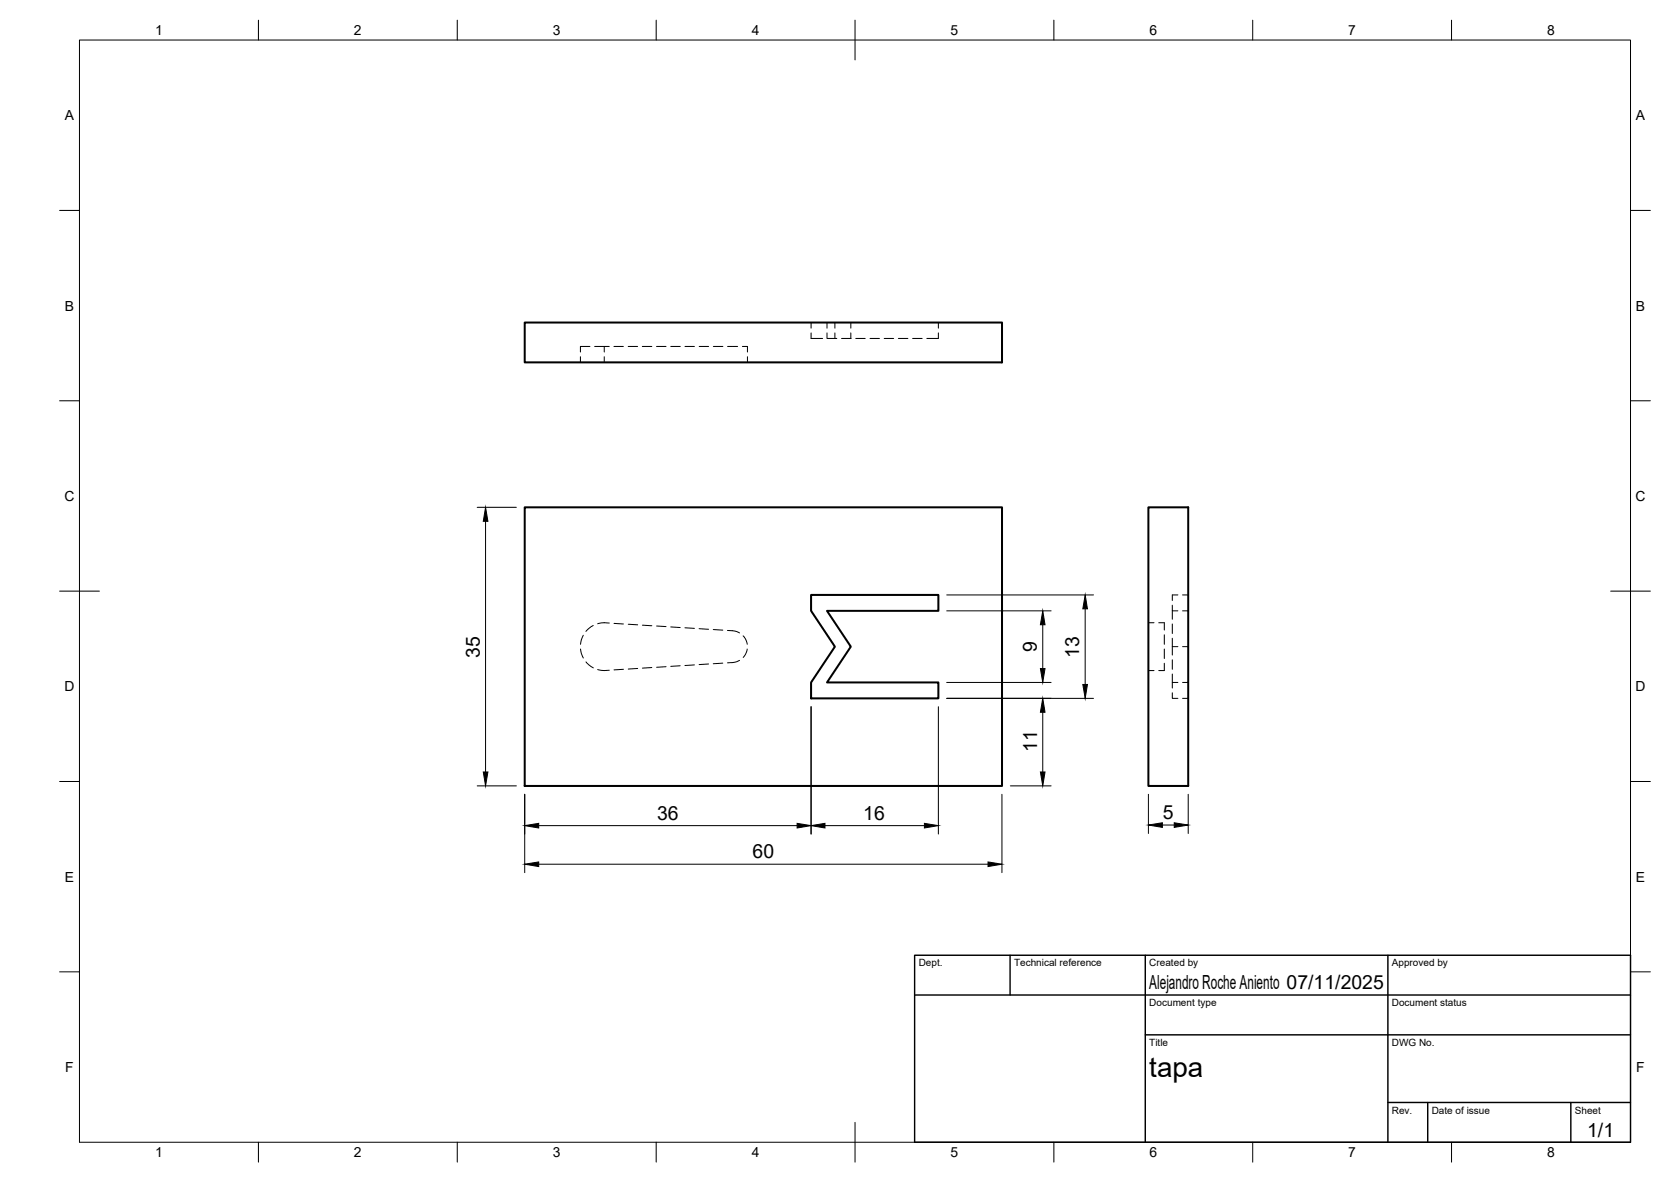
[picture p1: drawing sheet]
<svg xmlns="http://www.w3.org/2000/svg" width="420mm" height="297mm" viewBox="0 0 420 297" stroke-linecap="round" stroke-linejoin="round" font-family="sans-serif">
<!-- layer: Visible -->
<path d="M131.9 81.1h120v10h-120zM131.9 127.5h120v70h-120zM288.8 127.5h10v70h-10zM203.9 149.5h32v4h-28l6 9-6 9h28v4h-32v-4l6-9-6-9z" fill="none" stroke="#000" stroke-width=".51"/>
<!-- layer: Hidden -->
<g fill="none" stroke="#000" stroke-width=".25">
<path d="M145.9 89.6v1.5M148.3 87.1h-2.4v1.4M149.5 87.1h2.4M151.9 89.6v1.5M153.2 87.1h-1.3v1.4M154.4 87.1h2.3M157.9 87.1h2.4M161.5 87.1h2.4M165.1 87.1h2.4M168.7 87.1h2.3M172.2 87.1h2.4M175.8 87.1h2.4"/>
<path d="M179.4 87.1h2.4M182.9 87.1h2.6M186.7 87.1h1.2v1.4M187.9 89.6v1.5M203.9 81.1v1.4M203.9 83.7v1.4h2.9M207.9 81.1v1.4M207.9 83.7v1.4M208 85.1h2.4M209.9 81.1v1.4M209.9 83.7v1.4M211.6 85.1h2.4"/>
<path d="M213.9 81.1v1.4M213.9 83.7v1.4M215.2 85.1h2.4M218.8 85.1h2.3M222.3 85.1h2.4M225.9 85.1h2.4M229.5 85.1h2.4M235.9 81.1v1.4M235.9 83.7v1.4h-2.9M146.7 159.6l-.5 1.2-.2 1.1M149.2 157.2l-1.9 1.5M153.2 156.6l-1.3-.1-1.6 .2"/>
<path d="M154.4 156.7l2.4 .1M158 156.9l2.3 .1M161.5 157.1l2.4 .2M165.1 157.3l2.4 .2M168.7 157.6l2.3 .1M172.2 157.8l2.4 .1M175.8 158l2.4 .1M179.3 158.2l2.4 .2M182.9 158.4a5.3 5.3 0 0 1 3 .7M186.9 159.8l.6 .8 .4 1.3M288.8 156.5h1.4M291.4 156.5h1.4v1.8"/>
<path d="M292.8 159.5v2.4M294.8 152.1v1.4h1.4M294.8 153.5v2.1M294.8 156.8v2.4M296.2 149.5h-1.4v1.4M297.3 149.5h1.5M297.3 153.5h1.5M146 163.1l.2 1.1 .5 1.2M147.3 166.3l1.9 1.5M150.3 168.3l1.6 .2 1.3-.1M156.8 168.2l-2.4 .1M160.3 168l-2.3 .1"/>
<path d="M163.9 167.8l-2.4 .1M167.5 167.5l-2.4 .2M171 167.3l-2.3 .2M174.6 167.1l-2.4 .1M178.2 166.9l-2.4 .1M181.7 166.7l-2.4 .1M185.9 166h-.1a5.3 5.3 0 0 1-2.9 .6M187.9 163.1l-.4 1.3-.6 .8M288.8 168.5h1.4M292.8 163.1v2.4M292.8 166.7v1.8h-1.4M294.8 160.4v2.1h1.4"/>
<path d="M294.8 169.4v2.1h1.4M294.8 174.1v1.4h1.4M294.8 162.5v2.1M294.8 165.8v2.4M294.8 171.5v1.4M297.3 162.5h1.5M297.3 171.5h1.5M297.3 175.5h1.5"/>
</g>
<!-- layer: BORDER -->
<g fill="none" stroke="#000" stroke-width=".25">
<path d="M20 10.1h390v276.9h-390zM65 5.1v5M115 5.1v5M165 5.1v5M215 5.1v10M265 5.1v5M315 5.1v5M365 5.1v5M15 52.9h5M410 52.9h5M15 100.7h5M410 100.7h5"/>
<path d="M15 148.6h10M405 148.6h10M15 196.4h5M410 196.4h5M15 244.2h5M410 244.2h5M65 287v5M115 287v5M165 287v5M215 282.1v9.9M265 287v5M315 287v5"/>
<path d="M365 287v5"/>
</g>
<!-- layer: TITLEBLOCK -->
<path d="M230 240.1h180v46.9h-180zM230 250h180M254 240.1v9.9M288 240.1v46.9M349 240.1v46.9M288 260.1h122M349 277.1h61M359 277.1v9.9M395 277.1v9.9" fill="none" stroke="#000" stroke-width=".36"/>
<!-- layer: FD_Dimensions -->
<g fill="none" stroke="#000" stroke-width=".25">
<path d="M120 127.5h9.8M122.1 131v63M238 149.5h37M238 153.5h26.3M262.2 157v11M272.9 153v19M203.9 177.6v32M235.9 177.6v32M238 175.5h37M238 171.5h26.3M262.2 179v15M120 197.5h9.8"/>
<path d="M131.9 199.6v19.7M251.9 199.6v19.7M254 197.5h10.3M288.8 199.6v9.9M298.8 199.6v9.9M135.4 217.2h113M135.4 207.5h65M207.4 207.5h25M292.3 207.3h3"/>
</g>
<g fill="#000" stroke="#000" stroke-width=".25">
<path d="M122.1 127.5l.6 3.5h-1.2zM262.2 153.5l.6 3.5h-1.2zM272.9 149.5l.5 3.5h-1.1zM262.2 175.5l.6 3.5h-1.2zM261.6 168h1.2l-.6 3.5zM272.3 172h1.1l-.5 3.5zM121.5 194h1.2l-.6 3.5zM261.6 194h1.2l-.6 3.5zM131.9 217.2l3.5-.6v1.2zM131.9 207.5l3.5-.6v1.2zM200.4 206.9l3.5 .6-3.5 .6zM203.9 207.5l3.5-.6v1.2z"/>
<path d="M232.4 206.9l3.5 .6-3.5 .6zM248.4 216.6l3.5 .6-3.5 .6zM288.8 207.3l3.5-.5v1.1zM295.3 206.8l3.5 .5-3.5 .6z"/>
</g>
<text font-size="7" x="289" y="270.6">tapa</text>
<g font-size="4.9">
<text x="120.6" y="165.2" transform="rotate(-90 120.6 165.2)">35</text>
<text x="260.7" y="163.9" transform="rotate(-90 260.7 163.9)">9</text>
<text x="271.4" y="165.4" transform="rotate(-90 271.4 165.4)">13</text>
<text x="260.8" y="189" transform="rotate(-90 260.8 189)">11</text>
<text x="165.2" y="206">36</text>
<text x="217.1" y="206">16</text>
<text x="292.4" y="205.9">5</text>
<text x="189.3" y="215.7">60</text>
<text x="289" y="248.5">Alejandro Roche Aniento 07/11/2025</text>
<text x="399.1" y="285.7">1/1</text>
</g>
<g font-size="3.5">
<text x="39" y="8.8">1</text>
<text x="89" y="8.8">2</text>
<text x="139" y="8.8">3</text>
<text x="189" y="8.8">4</text>
<text x="239" y="8.8">5</text>
<text x="289" y="8.8">6</text>
<text x="339" y="8.8">7</text>
<text x="389" y="8.8">8</text>
<text x="16.3" y="30.2">A</text>
<text x="411.3" y="30.2">A</text>
<text x="16.3" y="78">B</text>
<text x="411.3" y="78">B</text>
<text x="16.2" y="125.9">C</text>
<text x="411.2" y="125.9">C</text>
<text x="16.2" y="173.7">D</text>
<text x="411.2" y="173.7">D</text>
<text x="16.3" y="221.6">E</text>
<text x="411.3" y="221.6">E</text>
<text x="16.4" y="269.4">F</text>
<text x="411.4" y="269.4">F</text>
<text x="39" y="290.8">1</text>
<text x="89" y="290.8">2</text>
<text x="139" y="290.8">3</text>
<text x="189" y="290.8">4</text>
<text x="239" y="290.8">5</text>
<text x="289" y="290.8">6</text>
<text x="339" y="290.8">7</text>
<text x="389" y="290.8">8</text>
</g>
<g font-size="2.5">
<text x="231" y="242.9">Dept.</text>
<text x="255" y="242.9">Technical reference</text>
<text x="289" y="242.9">Created by</text>
<text x="350" y="242.9">Approved by</text>
<text x="289" y="252.8">Document type</text>
<text x="350" y="252.8">Document status</text>
<text x="289" y="262.9">Title</text>
<text x="350" y="262.9">DWG No.</text>
<text x="350" y="279.9">Rev.</text>
<text x="360" y="279.9">Date of issue</text>
<text x="396" y="279.9">Sheet</text>
</g>
</svg>
